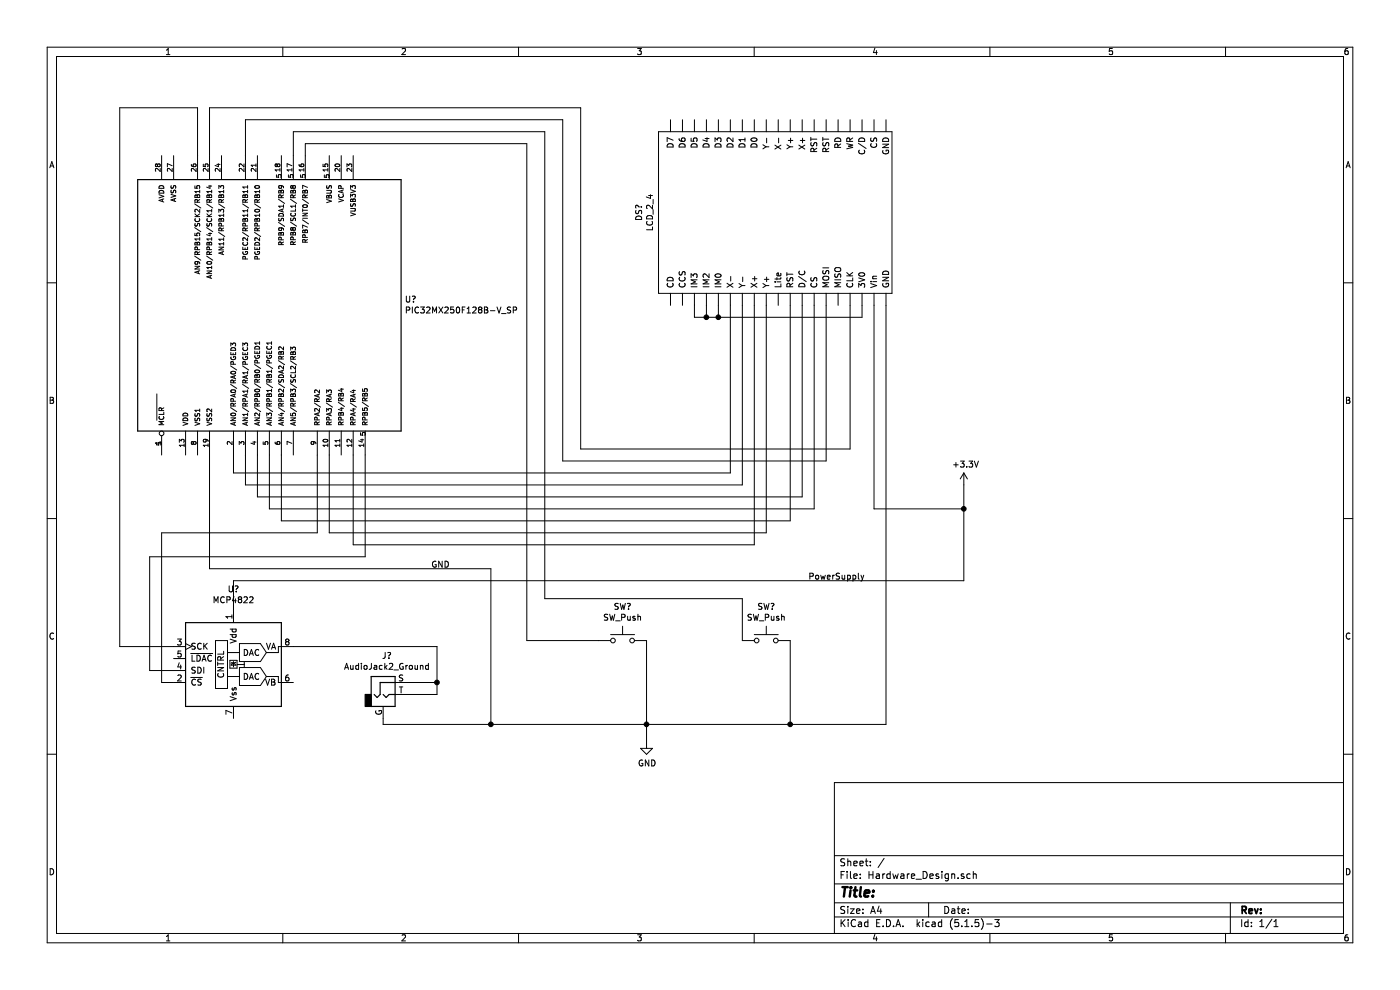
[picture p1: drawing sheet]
EESchema Schematic File Version 4
EELAYER 30 0
EELAYER END
$Descr A4 11693 8268
encoding utf-8
Sheet 1 1
Title ""
Date ""
Rev ""
Comp ""
Comment1 ""
Comment2 ""
Comment3 ""
Comment4 ""
$EndDescr
$Comp
L LCD:LCD_2_4 DS?
U 1 1
P 6450 1750
F 0 "DS?" H 6425 2865 50  0000 C CNN
F 1 "LCD_2_4" H 6425 2774 50  0000 C CNN
F 2 "" V 6200 650 50  0001 C CNN
F 3 "" V 6200 650 50  0001 C CNN
	1    6450 1750
	0    -1   -1   0   
$EndComp
$Comp
L PIC32MX250F128B-V_SP:PIC32MX250F128B-V_SP U?
U 1 1
P 2250 2000
F 0 "U?" V 1746 870 50  0000 R CNN
F 1 "PIC32MX250F128B-V_SP" V 1655 870 50  0000 R CNN
F 2 "DIP254P762X508-28" H 2250 2000 50  0001 L BNN
F 3 "SPDIP-28 Microchip" H 2250 2000 50  0001 L BNN
F 4 "PIC32MX250F128B-V/SP" H 2250 2000 50  0001 L BNN "Field4"
F 5 "32 Bit MCU, 128KB Flash, 32KB RAM, 40 MHz, 28 Pin, 3 Comp, CTMU, RTCC, 28 SPDIP" H 2250 2000 50  0001 L BNN "Field5"
F 6 "Microchip" H 2250 2000 50  0001 L BNN "Field6"
F 7 "None" H 2250 2000 50  0001 L BNN "Field7"
F 8 "Unavailable" H 2250 2000 50  0001 L BNN "Field8"
	1    2250 2000
	0    -1   -1   0   
$EndComp
$Comp
L Analog_DAC:MCP4822 U?
U 1 1
P 1950 5500
F 0 "U?" H 1950 6081 50  0000 C CNN
F 1 "MCP4822" H 1950 5990 50  0000 C CNN
F 2 "" H 2750 5200 50  0001 C CNN
F 3 "http://ww1.microchip.com/downloads/en/DeviceDoc/20002249B.pdf" H 2750 5200 50  0001 C CNN
	1    1950 5500
	1    0    0    -1  
$EndComp
$Comp
L Switch:SW_Push SW?
U 1 1
P 5200 5350
F 0 "SW?" H 5200 5635 50  0000 C CNN
F 1 "SW_Push" H 5200 5544 50  0000 C CNN
F 2 "" H 5200 5550 50  0001 C CNN
F 3 "~" H 5200 5550 50  0001 C CNN
	1    5200 5350
	1    0    0    -1  
$EndComp
$Comp
L Switch:SW_Push SW?
U 1 1
P 6400 5350
F 0 "SW?" H 6400 5635 50  0000 C CNN
F 1 "SW_Push" H 6400 5544 50  0000 C CNN
F 2 "" H 6400 5550 50  0001 C CNN
F 3 "~" H 6400 5550 50  0001 C CNN
	1    6400 5350
	1    0    0    -1  
$EndComp
Wire Wire Line
	1950 3800 1950 3950
Wire Wire Line
	1950 3950 6100 3950
Wire Wire Line
	6100 3950 6100 2550
Wire Wire Line
	2050 3800 2050 4050
Wire Wire Line
	2050 4050 6200 4050
Wire Wire Line
	6200 4050 6200 2550
Wire Wire Line
	2150 3800 2150 4150
Wire Wire Line
	2150 4150 6700 4150
Wire Wire Line
	6700 4150 6700 2550
Wire Wire Line
	2250 3800 2250 4250
Wire Wire Line
	2250 4250 6800 4250
Wire Wire Line
	6800 4250 6800 2550
Wire Wire Line
	2350 3800 2350 4350
Wire Wire Line
	2350 4350 6600 4350
Wire Wire Line
	6600 4350 6600 2550
Wire Wire Line
	2650 3800 2650 4450
Wire Wire Line
	2650 4450 1350 4450
Wire Wire Line
	1350 4450 1350 5700
Wire Wire Line
	1350 5700 1450 5700
Wire Wire Line
	2750 3800 2750 4450
Wire Wire Line
	2750 4450 6400 4450
Wire Wire Line
	6400 4450 6400 2550
Wire Wire Line
	2950 3800 2950 4550
Wire Wire Line
	2950 4550 6300 4550
Wire Wire Line
	6300 4550 6300 2550
Wire Wire Line
	3050 3800 3050 4650
Wire Wire Line
	3050 4650 1250 4650
Wire Wire Line
	1250 4650 1250 5600
Wire Wire Line
	1250 5600 1450 5600
Wire Wire Line
	2550 1300 2550 1200
Wire Wire Line
	2550 1200 4400 1200
Wire Wire Line
	4400 1200 4400 5350
Wire Wire Line
	4400 5350 5000 5350
Wire Wire Line
	2450 1300 2450 1100
Wire Wire Line
	2450 1100 4550 1100
Wire Wire Line
	4550 1100 4550 5000
Wire Wire Line
	4550 5000 6200 5000
Wire Wire Line
	6200 5000 6200 5350
Wire Wire Line
	2050 1300 2050 1000
Wire Wire Line
	2050 1000 4700 1000
Wire Wire Line
	4700 1000 4700 3850
Wire Wire Line
	4700 3850 6900 3850
Wire Wire Line
	6900 3850 6900 2550
Wire Wire Line
	1750 1300 1750 900 
Wire Wire Line
	1750 900  4850 900 
Wire Wire Line
	4850 900  4850 3750
Wire Wire Line
	4850 3750 7100 3750
Wire Wire Line
	7100 3750 7100 2550
Wire Wire Line
	1650 1300 1650 900 
Wire Wire Line
	1650 900  1000 900 
Wire Wire Line
	1000 900  1000 5400
Wire Wire Line
	1000 5400 1450 5400
$Comp
L Connector:AudioJack2_Ground J?
U 1 1
P 3200 5800
F 0 "J?" H 3232 6125 50  0000 C CNN
F 1 "AudioJack2_Ground" H 3232 6034 50  0000 C CNN
F 2 "" H 3200 5800 50  0001 C CNN
F 3 "~" H 3200 5800 50  0001 C CNN
	1    3200 5800
	1    0    0    -1  
$EndComp
Wire Wire Line
	2450 5400 3650 5400
Wire Wire Line
	3650 5400 3650 5700
Wire Wire Line
	3650 5700 3400 5700
Wire Wire Line
	3200 6050 4100 6050
Wire Wire Line
	6600 5350 6600 6050
Wire Wire Line
	5400 5350 5400 6050
Connection ~ 5400 6050
Wire Wire Line
	5400 6050 6600 6050
$Comp
L power:GND #PWR?
U 1 1
P 5400 6200
F 0 "#PWR?" H 5400 5950 50  0001 C CNN
F 1 "GND" H 5405 6027 50  0000 C CNN
F 2 "" H 5400 6200 50  0001 C CNN
F 3 "" H 5400 6200 50  0001 C CNN
	1    5400 6200
	1    0    0    -1  
$EndComp
Wire Wire Line
	5400 6200 5400 6050
Wire Wire Line
	3200 6050 3200 6000
Wire Wire Line
	1750 3800 1750 4750
Wire Wire Line
	1750 4750 4100 4750
Wire Wire Line
	4100 4750 4100 6050
Connection ~ 4100 6050
Wire Wire Line
	4100 6050 5400 6050
Text Label 3600 4750 0    50   ~ 0
GND
Wire Wire Line
	7400 2550 7400 6050
Wire Wire Line
	7400 6050 6600 6050
Connection ~ 6600 6050
Wire Wire Line
	3650 5700 3650 5800
Wire Wire Line
	3650 5800 3400 5800
Connection ~ 3650 5700
$Comp
L power:+3.3V #PWR?
U 1 1
P 8050 4050
F 0 "#PWR?" H 8050 3900 50  0001 C CNN
F 1 "+3.3V" H 8065 4223 50  0000 C CNN
F 2 "" H 8050 4050 50  0001 C CNN
F 3 "" H 8050 4050 50  0001 C CNN
	1    8050 4050
	1    0    0    -1  
$EndComp
Wire Wire Line
	8050 4050 8050 4250
Wire Wire Line
	8050 4250 7300 4250
Wire Wire Line
	7300 4250 7300 2550
Wire Wire Line
	8050 4250 8050 4850
Wire Wire Line
	8050 4850 1950 4850
Wire Wire Line
	1950 4850 1950 5100
Connection ~ 8050 4250
Text Label 6750 4850 0    50   ~ 0
PowerSupply
Wire Wire Line
	5800 2550 5800 2650
Wire Wire Line
	5800 2650 5900 2650
Wire Wire Line
	7200 2650 7200 2550
Wire Wire Line
	6000 2550 6000 2650
Connection ~ 6000 2650
Wire Wire Line
	6000 2650 7200 2650
Wire Wire Line
	5900 2550 5900 2650
Connection ~ 5900 2650
Wire Wire Line
	5900 2650 6000 2650
$EndSCHEMATC
